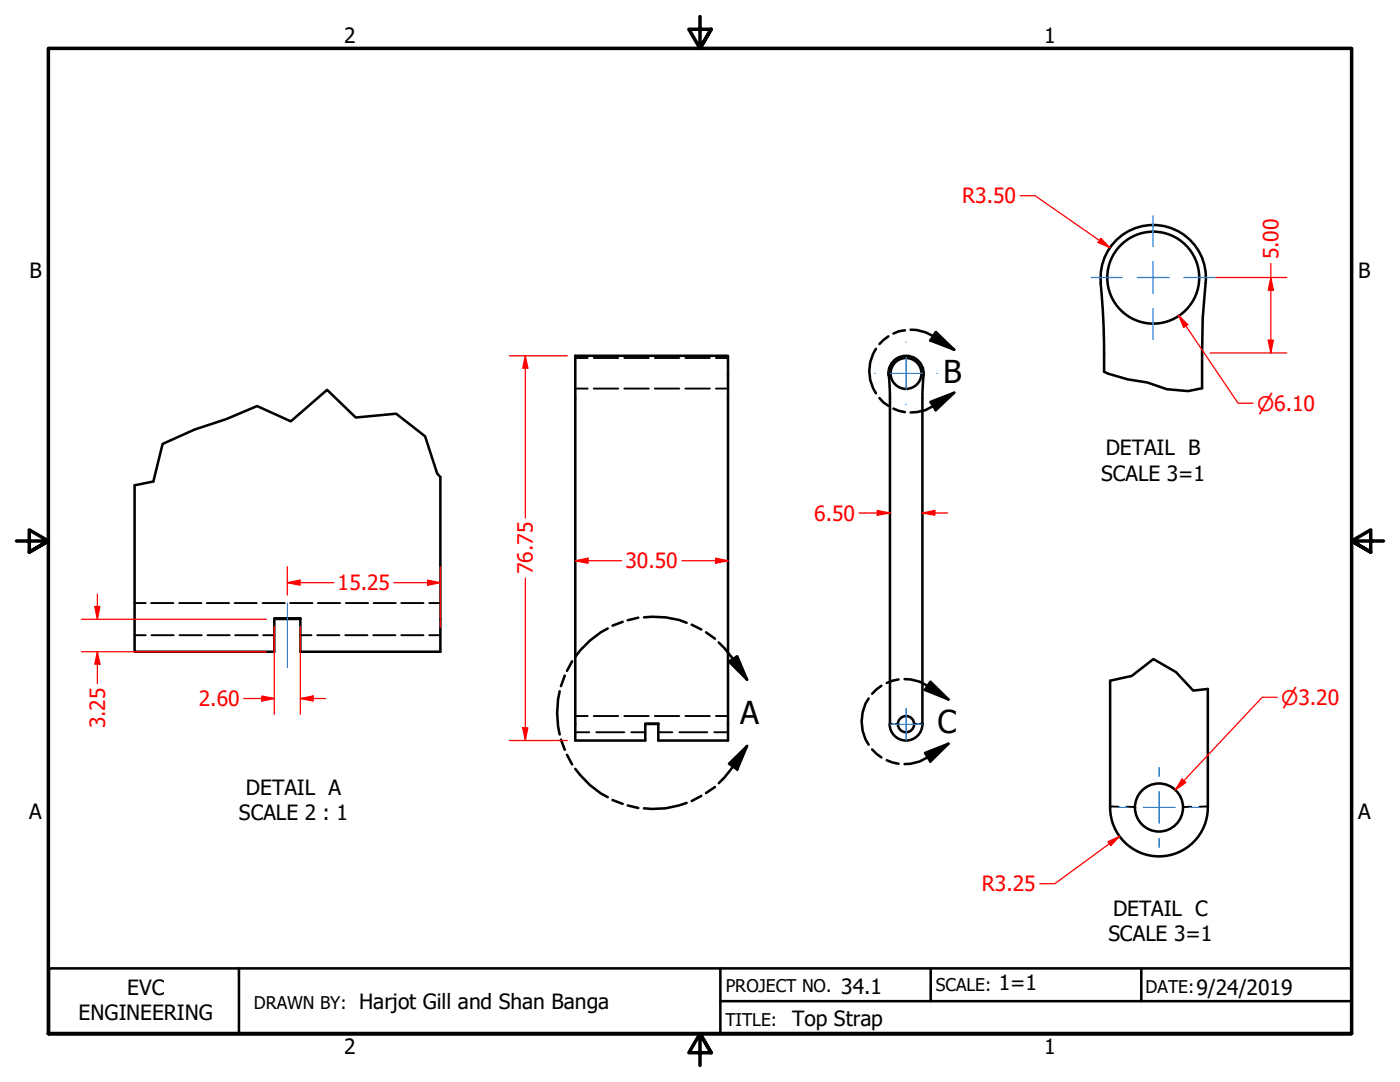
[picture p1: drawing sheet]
<svg xmlns="http://www.w3.org/2000/svg" width="279mm" height="216mm" viewBox="0 0 279 216" stroke-linecap="round" stroke-linejoin="round" font-family="sans-serif">
<!-- layer: Hidden (ANSI) -->
<g fill="none" stroke="#000" stroke-width=".38">
<path d="M114.8 71.4h2.5M114.8 77.5h2.5M118.5 71.4h4.9M118.5 77.5h4.9M124.6 71.4h4.9M124.6 77.5h4.9M130.7 71.4h4.9M130.7 77.5h4.9M136.8 71.4h4.9M136.8 77.5h4.9M142.9 71.4h2.4M142.9 77.5h2.4"/>
<path d="M26.9 120.3h2.2M26.9 126.7h2.2M30.2 120.3h4.4M30.2 126.7h4.5M35.8 120.3h4.4M35.8 126.7h4.5M41.3 120.3h4.4M41.4 126.7h4.4M46.8 120.3h4.4M46.9 126.7h4.5M52.4 120.3h4.4M52.5 126.7h2.2"/>
<path d="M57.9 120.3h4.5M59.9 126.7h2.3M63.3 126.7h4.5M63.4 120.3h4.5M68.9 126.7h4.4M69 120.3h4.5M74.5 126.7h4.4M74.5 120.3h4.5M80.1 120.3h4.4M80.1 126.7h4.4M85.7 120.3h2.2M85.7 126.7h2.2"/>
<path d="M114.8 142.9h2.5M114.8 146.1h2.8M118.5 142.9h4.9M119 146.1h5.6M124.6 142.9h4.9M126 146.1h2.8M130.7 142.9h4.9M131.4 146.1h2.8M135.6 146.1h5.6M136.8 142.9h4.9M142.6 146.1h2.7M142.9 142.9h2.4"/>
<path d="M177.6 144.4l.5 .1M178.7 144.5h.6M182.4 144.5h.6M184.1 144.4l-.6 .1M221.6 160.9l1.6 .1M224.9 161h1.6M237.7 161h-1.6M241 160.9l-1.6 .1"/>
</g>
<!-- layer: Visible (ANSI) -->
<g fill="none" stroke="#000" stroke-width=".51">
<path d="M219.6 56.4l.6 8.2 .1 9.6M219.7 56.4a10.5 10.5 0 0 1 10.5-11.5 10.5 10.5 0 0 1 10.4 11.6M240.6 56.5l-.6 6.9-.1 14.1M114.8 71h30.5v76.8h-13.9v-3.4h-2.6v3.4h-14zM177.3 74.9a3.5 3.5 0 0 1 3.5-3.9 3.5 3.5 0 0 1 3.5 3.9M177.4 74.8l.2 4.7v65M184.3 74.8l-.2 4.7v65M87.9 95.2v34.8h-28v-6.6h-5.2v6.6h-27.8v-33.2M54.7 123.5h5.2M221.6 135.8v25.3M241 137.5v23.6M128.8 144.5h2.6"/>
<path d="M177.5 144.5a3.3 3.3 0 0 0 3.3 3.3 3.3 3.3 0 0 0 3.3-3.3M221.6 161.1a9.7 9.7 0 0 0 9.7 9.8 9.7 9.7 0 0 0 9.7-9.8"/>
<circle cx="230.2" cy="55.4" r="9.2"/>
<circle cx="180.8" cy="74.5" r="3.1"/>
<circle cx="180.8" cy="144.5" r="1.62"/>
<circle cx="231.3" cy="161.1" r="4.8"/>
</g>
<!-- layer: Break Line (ANSI) -->
<path d="M220.3 74.2l.8 .3 3.9 1.2 4 .6 3.9 1.4 4.2 .3 2.8-.5M87.9 95.2l-.7-.7-2.4-7.4-5.7-4.6-8.1 .8-5.7-5.5-7.3 6.3-6.7-3.1-6.2 2.6-6.3 2.1-6.4 2.9-1.8 7.5-3.7 .7M221.6 135.8l4.3-.9 4.3-3.4 4.5 2.6 3.4 3.7 2.9-.3" fill="none" stroke="#000" stroke-width=".51"/>
<!-- layer: Detail Boundary (ANSI) -->
<g fill="none" stroke="#000" stroke-width=".51">
<path d="M174.8 69.6a8.1 8.1 0 0 0 0 8.9M175.5 79.4l.8 .9 1 .7M177.3 67.1l-1.8 1.5M180.6 65.9l-1.2 .2-1.1 .4M181.7 65.8h1.2l1.8 .5 1.5 .8 4.2 2.7M186.8 66.2l3.6 3.6-4.7-1.9zM190.4 78.4l-4.2 2.6-1.5 .9-1.8 .3-1.2 .1M178.3 81.5l1.1 .5 1.2 .2M185.7 80.2l4.7-1.8-3.6 3.5zM111.7 137.9a18.6 18.6 0 0 0 0 8.7M112.7 134.8l-.7 2.1M114.2 132l-1 1.9"/>
<path d="M121.3 125.4a18 18 0 0 0-6.5 5.7M124.3 124.1l-2.1 .7M127.4 123.3l-2.1 .5M128.5 123.2a17.2 17.2 0 0 1 8.5 1.1M138 124.7l2 .9M140.9 126.2l1.8 1.2M143.4 128.2l1.2 1.1 1.7 2.2 2.8 4.1M145.5 132l1.6-1.1 2 4.7zM173.4 139.4a8.3 8.3 0 0 0 0 9.2M175.9 136.8l-1.8 1.6M179.3 135.6l-1.2 .2-1.1 .5M180.5 135.5l1.2 .1 1.8 .4 1.6 .8 4.2 2.8"/>
<path d="M185.7 136l3.6 3.6-4.7-1.9zM112 147.6l.7 2M113.2 150.6l1 1.9M114.8 153.4a18 18 0 0 0 6.5 5.7M122.2 159.6l2.1 .8M140 158.8l-2 1M142.7 157l-1.8 1.2M145.5 152.4l3.6-3.6-2 4.7zM149.1 148.8l-2.8 4.2-1.7 2.1-1.2 1.2M174.1 149.5l1.8 1.6M177 151.7l1.1 .4 1.2 .3M184.6 150.2l4.7-1.8-3.6 3.6z"/>
<path d="M189.3 148.4l-4.2 2.7-1.6 .9-1.8 .4-1.2 .1M125.3 160.7l2.1 .5M137 160.2a17.2 17.2 0 0 1-8.5 1.1"/>
</g>
<g fill="#000">
<path d="M186.8 66.2l3.6 3.6-4.7-1.9z" fill-rule="evenodd"/>
<path d="M185.7 80.2l4.7-1.8-3.6 3.5z" fill-rule="evenodd"/>
<path d="M145.5 132l1.6-1.1 2 4.7z" fill-rule="evenodd"/>
<path d="M185.7 136l3.6 3.6-4.7-1.9z" fill-rule="evenodd"/>
<path d="M145.5 152.4l3.6-3.6-2 4.7z" fill-rule="evenodd"/>
<path d="M184.6 150.2l4.7-1.8-3.6 3.6z" fill-rule="evenodd"/>
</g>
<!-- layer: Border (ANSI) -->
<path d="M139.7 3.3v6.4l-2.2-3.9h4.4l-2.2 3.9 2.2-3.9M3.3 107.9h6.4l-3.9-2.2v4.5l3.9-2.3-3.9 2.3M276.1 107.9h-6.4l3.9-2.2v4.5l-3.9-2.3 3.9 2.3M9.7 206.2v-196.5h260v196.5h-260h260M141.9 210.1l-2.2-3.9 2.2 3.9h-4.4l2.2-3.9v6.4" fill="none" stroke="#000" stroke-width=".7"/>
<!-- layer: Title (ANSI) -->
<path d="M9.8 193.2h259.9v13h-259.9zM47.7 193.2v13M143.8 199.8h125.9M143.8 193.2v13M185.7 193.2v6.6M227.8 193.2v6.6" fill="none" stroke="#000" stroke-width=".51"/>
<!-- layer: Dimension (ANSI) -->
<path d="M114.8 111.9h2.5" fill="none" stroke="#f00" stroke-width=".25"/>
<path d="M114.8 111.9l2.5-.5v1z" fill-rule="evenodd" fill="#f00"/>
<path d="M114.8 111.9l2.5-.5v1zM142.8 111.9h2.5" fill="none" stroke="#f00" stroke-width=".25"/>
<path d="M142.8 111.4l2.5 .5-2.5 .5z" fill-rule="evenodd" fill="#f00"/>
<path d="M117.3 111.9h6.8M136.1 111.9h6.7M142.8 111.4l2.5 .5-2.5 .5zM52.3 139.4h2.4" fill="none" stroke="#f00" stroke-width=".25"/>
<path d="M52.3 138.9l2.4 .5-2.4 .5z" fill-rule="evenodd" fill="#f00"/>
<path d="M52.3 138.9l2.4 .5-2.4 .5zM59.9 139.4h2.6" fill="none" stroke="#f00" stroke-width=".25"/>
<path d="M59.9 139.4l2.6-.5v1z" fill-rule="evenodd" fill="#f00"/>
<path d="M19.4 130v2.5M48.6 139.4h3.7M54.7 125v17.6M59.9 139.4l2.6-.5v1zM59.9 125v17.6M62.5 139.4h2.5" fill="none" stroke="#f00" stroke-width=".25"/>
<path d="M19.4 130l.5 2.5h-1z" fill-rule="evenodd" fill="#f00"/>
<path d="M19.4 130l.5 2.5h-1zM19.4 121v2.6" fill="none" stroke="#f00" stroke-width=".25"/>
<path d="M18.9 121h1l-.5 2.6z" fill-rule="evenodd" fill="#f00"/>
<path d="M19.4 118.6v2.4M175.1 102.4h2.5M16.3 130h36.8M16.3 123.6h36.8M18.9 121h1l-.5 2.6zM19.4 132.5v3.9" fill="none" stroke="#f00" stroke-width=".25"/>
<path d="M175.1 101.9l2.5 .5-2.5 .4z" fill-rule="evenodd" fill="#f00"/>
<path d="M175.1 101.9l2.5 .5-2.5 .4zM184.1 102.4h2.5" fill="none" stroke="#f00" stroke-width=".25"/>
<path d="M184.1 102.4l2.5-.5v.9z" fill-rule="evenodd" fill="#f00"/>
<path d="M219.5 48l2 1.4M171.4 102.4h3.7M184.1 102.4l2.5-.5v.9zM186.6 102.4h2.5" fill="none" stroke="#f00" stroke-width=".25"/>
<path d="M219.7 47.6l1.8 1.8-2.4-1z" fill-rule="evenodd" fill="#f00"/>
<path d="M203.6 39.1h3l12.9 8.9M219.7 47.6l1.8 1.8-2.4-1zM235.3 63l1.4 2" fill="none" stroke="#f00" stroke-width=".25"/>
<path d="M235.3 63l1.7 1.8-.8 .5z" fill-rule="evenodd" fill="#f00"/>
<path d="M235.3 63l1.7 1.8-.8 .5zM236.7 65l10.4 15.5h3M236.3 155.8l-1.7 1.8" fill="none" stroke="#f00" stroke-width=".25"/>
<path d="M235.9 155.4l.8 .7-2.1 1.5z" fill-rule="evenodd" fill="#f00"/>
<path d="M254.9 139.1h-3l-15.6 16.7M235.9 155.4l.8 .7-2.1 1.5zM223.5 166.9l-2.1 1.4" fill="none" stroke="#f00" stroke-width=".25"/>
<path d="M221.1 168l2.4-1.1-1.8 1.8z" fill-rule="evenodd" fill="#f00"/>
<path d="M253.6 67.9v2.5M221.1 168l2.4-1.1-1.8 1.8zM221.4 168.3l-10.9 8h-3" fill="none" stroke="#f00" stroke-width=".25"/>
<path d="M253.1 67.9h1l-.5 2.5z" fill-rule="evenodd" fill="#f00"/>
<path d="M253.6 55.4v2.5M253.1 67.9h1l-.5 2.5z" fill="none" stroke="#f00" stroke-width=".25"/>
<path d="M253.6 55.4l.5 2.5h-1z" fill-rule="evenodd" fill="#f00"/>
<path d="M242.4 55.4h14.4M253.6 55.4l.5 2.5h-1zM253.6 52.6v2.8M253.6 57.9v10M241.5 70.4h15.3M57.3 116.3h2.6" fill="none" stroke="#f00" stroke-width=".25"/>
<!-- layer: Center Mark (ANSI) -->
<g fill="none" stroke="#0080ff" stroke-width=".25">
<path d="M217.8 55.4h6.2M226.9 55.4h6.4M230.1 43.1v6.1M230.1 52.2v6.3M236.3 55.4h6.1M174.6 74.5h.1M177.7 74.5h6.3M180.8 68.3h.1M180.8 71.3v6.4M187 74.5h.1M230.1 61.6v6.2M180.8 80.6v.1"/>
<path d="M177.7 144.5h6.3M180.8 141.4v6.3M231.3 153.2v1.7M231.3 157.9v6.4M223.3 161.1h1.8M228.2 161.1h6.3M231.3 167.3v1.8M237.5 161.1h1.8"/>
</g>
<!-- layer: Centerline (ANSI) -->
<path d="M57.3 120.4v12.8" fill="none" stroke="#0080ff" stroke-width=".25"/>
<!-- layer: Dimension (ANSI) -->
<path d="M57.3 116.3l2.6-.5v1z" fill-rule="evenodd" fill="#f00"/>
<path d="M57.3 116.3l2.6-.5v1zM85.3 116.3h2.6" fill="none" stroke="#f00" stroke-width=".25"/>
<path d="M85.3 115.8l2.6 .5-2.6 .5z" fill-rule="evenodd" fill="#f00"/>
<path d="M57.3 113.1v5.6M59.9 116.3h6.7M78.6 116.3h6.7M85.3 115.8l2.6 .5-2.6 .5zM87.9 113.1v12.1M104.8 145.2v2.6" fill="none" stroke="#f00" stroke-width=".25"/>
<path d="M104.3 145.2h1l-.5 2.6z" fill-rule="evenodd" fill="#f00"/>
<path d="M104.8 71v2.5M104.3 145.2h1l-.5 2.6z" fill="none" stroke="#f00" stroke-width=".25"/>
<path d="M104.8 71l.5 2.5h-1z" fill-rule="evenodd" fill="#f00"/>
<path d="M101.7 71h11.5M104.8 71l.5 2.5h-1zM104.8 73.5v29.9M104.8 115.4v29.8M101.7 147.8h11.5" fill="none" stroke="#f00" stroke-width=".25"/>
<g font-size="6.3">
<text x="188.2" y="76.3">B</text>
<text x="147.7" y="144.5">A</text>
<text x="187.1" y="146.2">C</text>
</g>
<g font-size="4.2">
<text x="68.7" y="8.6">2</text>
<text x="208.4" y="8.6">1</text>
<text x="5.9" y="55.5">B</text>
<text x="271.1" y="55.5">B</text>
<text x="219.8" y="95.9">SCALE 3=1</text>
<text x="220.7" y="90.9">DETAIL B</text>
<text x="49.1" y="158.6">DETAIL A</text>
<text x="5.8" y="163.4">A</text>
<text x="47.7" y="163.6">SCALE 2 : 1</text>
<text x="271" y="163.4">A</text>
<text x="222.1" y="182.7">DETAIL C</text>
<text x="221.2" y="187.7">SCALE 3=1</text>
<text x="199.3" y="197.6">1=1</text>
<text x="15.7" y="203.6">ENGINEERING</text>
<text x="25.4" y="198.6">EVC</text>
<text x="71.7" y="201.3">Harjot Gill and Shan Banga</text>
<text x="167.9" y="198.2">34.1</text>
<text x="238.8" y="198.5">9/24/2019</text>
<text x="158.1" y="204.8">Top Strap</text>
<text x="68.7" y="210.3">2</text>
<text x="208.4" y="210.3">1</text>
</g>
<g font-size="4.2" fill="#f00">
<text x="192" y="40.6">R3.50</text>
<text x="255.1" y="51.8" transform="rotate(-90 255.1 51.8)">5.00</text>
<text x="162.5" y="103.9">6.50</text>
<text x="124.8" y="113.4">30.50</text>
<text x="67.4" y="117.8">15.25</text>
<text x="106.4" y="114.6" transform="rotate(-90 106.4 114.6)">76.75</text>
<text x="39.7" y="140.9">2.60</text>
<text x="21" y="145.4" transform="rotate(-90 21 145.4)">3.25</text>
<text x="196" y="177.9">R3.25</text>
</g>
<g font-size="4" fill="#f00">
<text x="250.9" y="81.9">⌀6.10</text>
<text x="255.7" y="140.6">⌀3.20</text>
</g>
<g font-size="3.5">
<text x="144.8" y="197.9">PROJECT NO.</text>
<text x="186.8" y="197.7">SCALE:</text>
<text x="50.7" y="201.4">DRAWN BY:</text>
<text x="228.6" y="198.2">DATE:</text>
<text x="144.8" y="204.8">TITLE:</text>
</g>
</svg>
